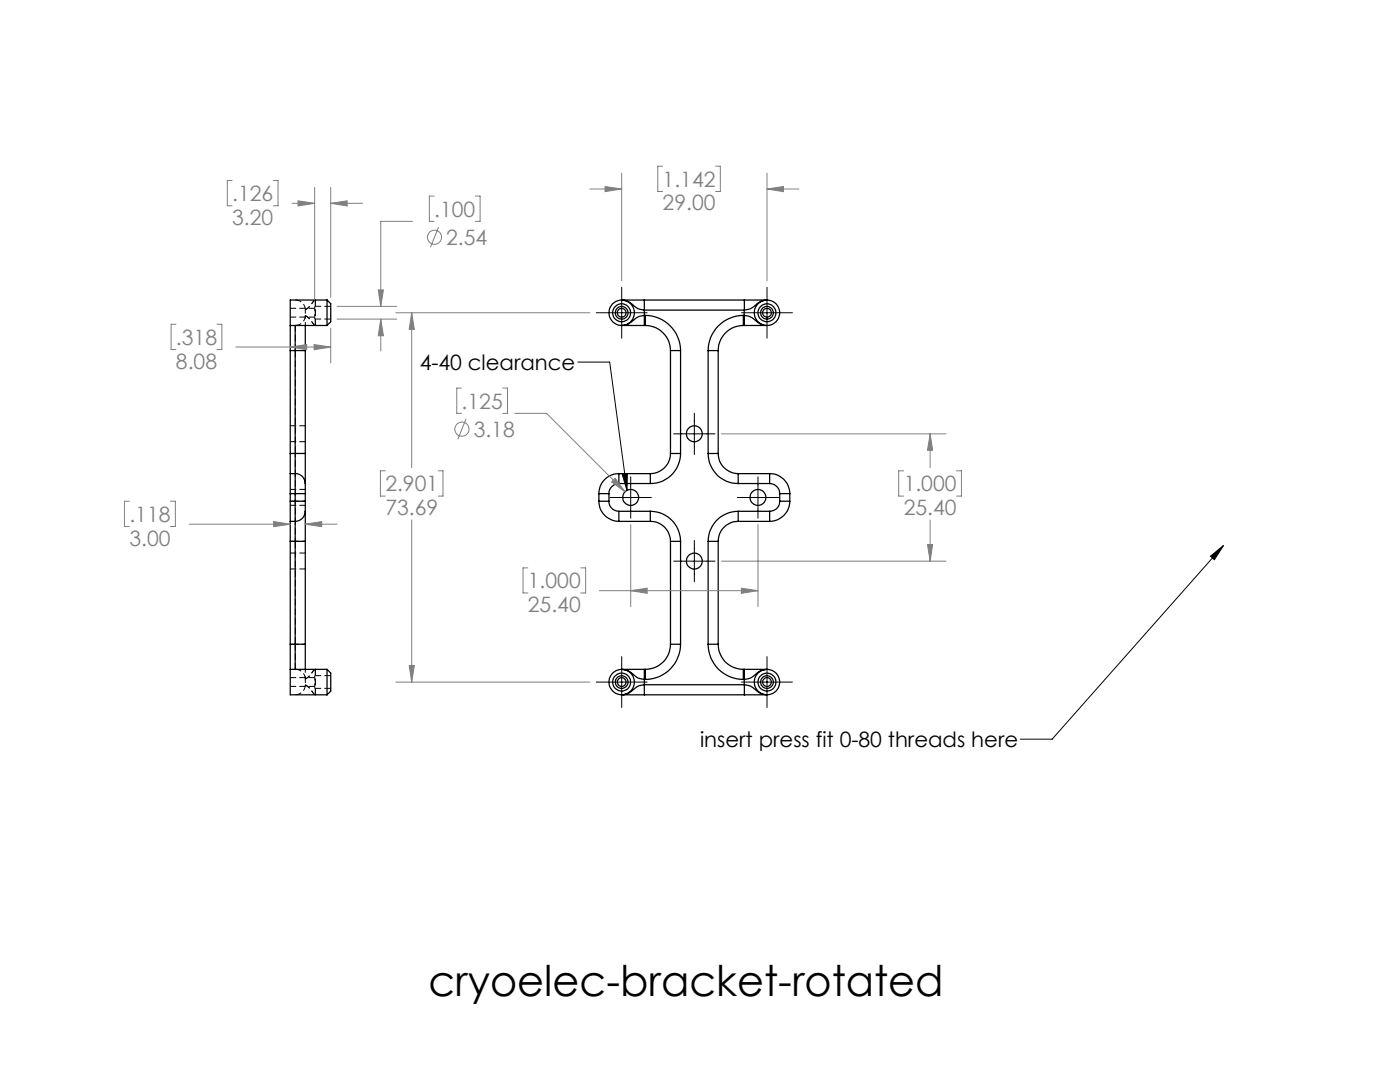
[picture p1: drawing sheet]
<svg xmlns="http://www.w3.org/2000/svg" width="279mm" height="216mm" viewBox="0 0 279 216" stroke-linecap="round" stroke-linejoin="round" font-family="sans-serif">
<g fill="none" stroke="#000" stroke-width=".25">
<path d="M65.3 59.9v5M65.3 59.9h-7.4v5M65.3 59.9l.7 .7v3.6l-.7 .7M128.6 59.9v2M128.6 59.9h-4.5a4.6 4.6 0 0 1 2.9 1.5l.3 .2 1.3 .3M128.6 59.9h20M148.6 59.9v2M148.6 59.9h4.5h-.1M152.8 59.9h-.3a5 5 0 0 0-2.4 1.5l-.6 .3-.9 .2M57.9 64.9v5.1M57.9 64.9h7.4M57.9 70v20.5"/>
<path d="M57.9 70h1M58.9 64.9v5.1M58.9 70h2M58.9 70v20.5M60.9 64.9v5.1M60.9 70v20.5M124.1 64.9h4.5M128.6 62.9v2M128.6 62.9l-1 .2-.9 .6a3.8 3.8 0 0 1-2.6 1.2M128.6 61.9v1M128.6 62.9h.2M128.6 64.9h.2"/>
<path d="M128.6 61.9h20M128.8 62.9v2M128.8 62.9a7.1 7.1 0 0 1 7 7.1M128.8 64.9a5.1 5.1 0 0 1 5 5.1M133.8 70h2M133.8 70v20.5M135.8 70v20.5M141.3 70h2M141.3 70v20.5M143.3 70v20.5M148.3 64.9a5 5 0 0 0-5 5.1M148.3 62.9a7 7 0 0 0-7 7.1"/>
<path d="M148.3 62.9v2M148.3 62.9h.3M148.3 64.9h.3M148.6 62.9v2M148.6 64.9h4.5M148.6 61.9v1M148.6 62.9l.9 .2 1 .6a3.8 3.8 0 0 0 1.8 1.1M57.9 94.5v4M57.9 90.5v4M57.9 94.5h1M57.9 98.5h1M57.9 98.5v1.5"/>
<path d="M57.9 90.5h1M58.9 94.5v4M58.9 98.5h2M58.9 94.5a1.97 1.97 0 0 1 2 2M58.9 90.5v4M58.9 90.5h2M58.9 98.5v1.5M60.9 96.5v2M60.9 90.5v6M60.9 98.5v1.5M119.5 98.5h2M119.5 98.5v1.5"/>
<path d="M121.5 98.5v1.5M123.5 96.5a2.04 2.04 0 0 0-2 2M123.5 94.5a4 4 0 0 0-4 4M123.5 94.5v2M123.5 96.5h6.3M123.5 94.5h6.3M129.8 94.5v2M133.8 90.5a4 4 0 0 1-4 4M133.8 90.5h2M135.8 90.5a6 6 0 0 1-6 6M141.3 90.5a6 6 0 0 0 6 6M141.3 90.5h2"/>
<path d="M143.3 90.5a4 4 0 0 0 4 4M147.3 94.5v2M147.3 96.5h6.3M147.3 94.5h6.3M153.6 94.5a4 4 0 0 1 4 4M153.6 96.5a2.03 2.03 0 0 1 2 2M153.6 94.5v2M155.6 98.5h2M155.6 98.5v1.5M157.6 98.5v1.5M57.9 100v4M57.9 104v4"/>
<path d="M57.9 104h1M57.9 100h1M57.9 108v20.6M57.9 108h1M58.9 100v4M58.9 100h2M58.9 104v4M58.9 108h2M58.9 108v20.6M60.9 100v2M60.9 102a2.02 2.02 0 0 1-2 2M60.9 102v6"/>
<path d="M60.9 108v20.6M119.5 100a4 4 0 0 0 4 4M119.5 100h2M121.5 100a1.97 1.97 0 0 0 2 2M123.5 102v2M123.5 104h6.3M123.5 102h6.3M129.8 102a6.1 6.1 0 0 1 6 6M129.8 104a4 4 0 0 1 4 4M129.8 102v2M133.8 108h2M133.8 108v20.6"/>
<path d="M135.8 108v20.6M141.3 108h2M141.3 108v20.6M143.3 108v20.6M147.3 102v2M147.3 104a4 4 0 0 0-4 4M147.3 102a6 6 0 0 0-6 6M147.3 104h6.3M147.3 102h6.3M153.6 102v2M155.6 100h2M155.6 100a1.97 1.97 0 0 1-2 2"/>
<path d="M157.6 100a4 4 0 0 1-4 4M57.9 133.6v5h7.4M57.9 128.6v5M57.9 133.6h7.4M57.9 128.6h1M58.9 128.6v5M58.9 128.6h2M60.9 128.6v5M65.3 133.6v5M65.3 133.6l.7 .7v3.6l-.7 .7M124.1 138.6h4.5M128.6 133.6v2"/>
<path d="M128.6 133.6h-4.5a4.2 4.2 0 0 1 2.9 1.5l.3 .2 1.3 .3M128.6 136.6v2M128.6 135.6v1M128.6 136.6l-1.3 .3-.6 .5a3.9 3.9 0 0 1-2.3 1.2M128.6 135.6h.2M128.6 133.6h.2M128.6 136.6h20M128.6 138.6h20M128.8 133.6v2M133.8 128.6h2M133.8 128.6a5 5 0 0 1-5 5M135.8 128.6a7 7 0 0 1-7 7"/>
<path d="M141.3 128.6h2M141.3 128.6a7 7 0 0 0 7 7M143.3 128.6a4.9 4.9 0 0 0 5 5M148.3 133.6v2M148.3 135.6h.3M148.3 133.6h.3M148.6 133.6v2M148.6 133.6h4.5h-.1M148.6 136.6v2M148.6 138.6h4.5M148.6 135.6v1M148.6 136.6l1.2 .3 .7 .5a3.8 3.8 0 0 0 1.8 1.1"/>
<path d="M152.8 133.6h-.3a7.3 7.3 0 0 0-2.7 1.7l-1.2 .3"/>
<circle cx="124.1" cy="62.4" r="1.79"/>
<circle cx="124.1" cy="62.4" r="2.54"/>
<circle cx="124.1" cy="62.4" r="1.26"/>
<circle cx="124.1" cy="62.4" r=".87"/>
<circle cx="153.1" cy="62.4" r="1.79"/>
<circle cx="153.1" cy="62.4" r="2.54"/>
<circle cx="153.1" cy="62.4" r="1.26"/>
<circle cx="153.1" cy="62.4" r=".87"/>
<circle cx="125.9" cy="99.3" r="1.59"/>
<circle cx="138.6" cy="86.6" r="1.59"/>
<circle cx="151.3" cy="99.3" r="1.59"/>
<circle cx="138.6" cy="112" r="1.59"/>
<circle cx="124.1" cy="136.1" r="1.8"/>
<circle cx="124.1" cy="136.1" r="2.54"/>
<circle cx="124.1" cy="136.1" r=".87"/>
<circle cx="124.1" cy="136.1" r="1.26"/>
<circle cx="153.1" cy="136.1" r="1.8"/>
<circle cx="153.1" cy="136.1" r="2.54"/>
<circle cx="153.1" cy="136.1" r=".87"/>
<circle cx="153.1" cy="136.1" r="1.26"/>
</g>
<g fill="none" stroke="#000" stroke-width=".2" stroke-dasharray="1.3 .6" stroke-linecap="butt">
<path d="M62.9 59.9v5M58.9 64.9v5M60.9 61.9a2 2 0 0 0-2-2M60.9 62.9a2 2 0 0 1-2 2M62.8 63.7h3.2M62.9 64.9v-5M66 61.1h-3.2M58.9 138.6a2 2 0 0 0 2-2M58.9 128.5v5M60.9 135.5a2 2 0 0 0-2-2M62.8 137.4h3.2M62.9 138.6v-5.1"/>
<path d="M62.9 133.5v5.1M66 134.8h-3.2"/>
</g>
<path d="M62.8 61.1v2.6M62.8 134.8v2.6" fill="none" stroke="#000" stroke-width=".2" stroke-dasharray="1.3 .6" stroke-dashoffset=".3" stroke-linecap="butt"/>
<path d="M62.9 59.9l-.3 .2-.8 1-.9 .8M60.9 61.9l.9-.8 .8-1 .3-.2M60.9 62.9l.9 .7 .8 1.1 .3 .2M62.9 64.9l-.3-.2-.8-1.1-.9-.7M60.9 135.5l.9-.7 .8-1 .3-.3M60.9 136.6l.9 .7 .8 1.1 .3 .2M62.9 138.6l-.3-.2-.8-1.1-.9-.7M62.9 133.5l-.3 .3-.8 1-.9 .7" fill="none" stroke="#000" stroke-width=".2" stroke-dasharray="1.3 .6" stroke-dashoffset=".2" stroke-linecap="butt"/>
<path d="M57.9 69.9h1M60.9 61.9v1M57.9 98.5h1M58.9 90.5v4M58.9 90.5h-1M58.9 94.5v4M57.9 108h1M58.9 104v4M58.9 100v4M58.9 100h-1M58.9 128.5h-1M60.9 135.5v1.1" fill="none" stroke="#000" stroke-width=".2" stroke-dasharray="1.3 .6" stroke-dashoffset=".5" stroke-linecap="butt"/>
<path d="M58.9 69.9h2M60.9 62.9v2M58.9 90.5h2M58.9 98.5h2M58.9 108h2M58.9 100h2M58.9 128.5h2M60.9 133.6v1.9" fill="none" stroke="#000" stroke-width=".2" stroke-dasharray="1.3 .6" stroke-dashoffset=".6" stroke-linecap="butt"/>
<path d="M58.9 69.9v20.6M58.9 108v20.5" fill="none" stroke="#000" stroke-width=".2" stroke-dasharray="1.3 .6" stroke-dashoffset="-.1" stroke-linecap="butt"/>
<path d="M58.9 98.5v1.5" fill="none" stroke="#000" stroke-width=".2" stroke-dasharray="1.3 .6" stroke-dashoffset=".8" stroke-linecap="butt"/>
<path d="M57.9 63.3h4.9M62.8 61.5h-4.9M57.9 88.1h3M60.9 97.7h-3M60.9 85h-3M57.9 100.8h3M57.9 113.5h3M60.9 110.4h-3M57.9 137h4.9M62.8 135.2h-4.9" fill="none" stroke="#000" stroke-width=".2" stroke-dasharray="1.3 .6" stroke-dashoffset=".1" stroke-linecap="butt"/>
<g fill="none" stroke="#808080" stroke-width=".2">
<path d="M46.3 36h-.9v5.1h.9M54.5 36h1v5.1h-1M62.8 37.4v22.5M66 37.4v21.9M86.6 39.1h-.9v5.1h.9M94.9 39.1h.9v5.1h-.9M117.7 37.7h6.4M120.8 37.2l3.3 .5-3.3 .5zM124.1 34.5v21.6M132.2 33.2h-.9v5h.9M142.8 33.2h1v5h-1M153.1 34.5v21.6"/>
<path d="M153.1 37.7h6.3M153.1 37.7l3.3-.5v1zM58.3 40.6h4.5M59.5 40.1l3.3 .5-3.3 .5zM66 40.6h6.4M66 40.6l3.3-.5v1zM75.5 57.9h1l-.5 3.2zM82.3 44.2h-6.3v16.9M87.5 45.3l-1.6 4.1M35.1 64.7h-1v5h1M43.3 64.7h1v5h-1M47.1 69.3h18.9"/>
<path d="M57.9 69.3l3.3-.5v1zM62.7 68.8l3.3 .5-3.3 .5zM66 65.5v6.9M67.3 61.1h11.9M67.3 63.7h11.9M76 63.7v6.3M76 63.7l.5 3.3h-1zM79 62.4h38.7M82.2 62.4v30.9M82.2 62.4l.5 3.3h-1zM92.1 77.4h-.9v5.1h.9M100.3 77.4h1v5.1h-1"/>
<path d="M76.9 93.9h-1v5.1h1M87.5 93.9h.9v5.1h-.9M93 83.6l-1.6 4.1M102.7 82.5h6.4l15.6 15.6M122.8 95.4l1.9 2.7-2.6-1.9zM144 86.6h44.8M180.3 93.9h-.9v5.1h.9M185.6 86.6v6.7M185.6 86.6l.5 3.3h-1zM190.9 93.9h1v5.1h-1M25.8 100h-1v5.1h1M34 100h1v5.1h-1"/>
<path d="M37.8 104.6h20.1M54.6 104.1l3.3 .5-3.3 .5zM60.9 104.6h6.4M60.9 104.6l3.3-.5v1zM82.2 103.8v32.3M105.3 113.3h-.9v5h.9M115.9 113.3h1v5h-1M119.6 117.9h31.7M125.9 104.7v16.3M125.9 117.9l3.3-.5v1zM144 112h44.8M148 117.4l3.3 .5-3.3 .5z"/>
<path d="M151.3 104.7v16.3M185.1 108.7h1l-.5 3.3zM185.6 103.8v8.2M79 136.1h38.7M81.7 132.8h1l-.5 3.3z"/>
<circle cx="86.7" cy="47.4" r="1.41"/>
<circle cx="92.2" cy="85.6" r="1.41"/>
</g>
<g fill="none" stroke="#000" stroke-width=".2">
<path d="M124.1 57.3v10.2M153.1 57.3v10.2M115.3 72.2h6.4l3.4 25.7M119 62.4h10.2M148 62.4h10.2M121.7 99.3h8.3M124.2 94.7l1-.2-.1 3.4zM125.9 95.1v8.3M134.4 86.6h8.3M138.6 82.4v8.3M147.1 99.3h8.3M151.3 95.1v8.3"/>
<path d="M134.4 112h8.3M138.6 107.8v8.3M241.6 111l2.6-2.1-1.8 2.8zM244.2 108.9l-34.2 38.6h-6.4M119 136.1h10.2M124.1 131v10.2M148 136.1h10.2M153.1 131v10.2"/>
</g>
<path d="M124.2 94.7l1-.2-.1 3.4zM241.6 111l2.6-2.1-1.8 2.8z" fill="#000"/>
<path d="M120.8 37.2l3.3 .5-3.3 .5zM153.1 37.7l3.3-.5v1zM82.2 62.4l.5 3.3h-1zM81.7 132.8h1l-.5 3.3zM185.6 86.6l.5 3.3h-1zM185.1 108.7h1l-.5 3.3zM148 117.4l3.3 .5-3.3 .5zM125.9 117.9l3.3-.5v1zM122.8 95.4l-.7 .8 2.6 1.9zM59.5 40.1l3.3 .5-3.3 .5zM66 40.6l3.3-.5v1zM75.5 57.9h1l-.5 3.2zM76 63.7l.5 3.3h-1zM62.7 68.8l3.3 .5-3.3 .5zM57.9 69.3l3.3-.5v1zM60.9 104.6l3.3-.5v1zM54.6 104.1l3.3 .5-3.3 .5z" fill="#808080"/>
<text font-size="8.5" x="85.5" y="198.7">cryoelec-bracket-rotated</text>
<g font-size="4.2" fill="#808080">
<text x="46.3" y="40.1">.126</text>
<text x="132.2" y="37.3">1.142</text>
<text x="46.3" y="44.9">3.20</text>
<text x="86.7" y="43.2">.100</text>
<text x="132.2" y="42">29.00</text>
<text x="89.1" y="48.9">2.54</text>
<text x="35.1" y="68.8">.318</text>
<text x="35.1" y="73.5">8.08</text>
<text x="92.1" y="81.5">.125</text>
<text x="94.5" y="87.2">3.18</text>
<text x="76.9" y="98">2.901</text>
<text x="180.4" y="98">1.000</text>
<text x="25.8" y="104.1">.118</text>
<text x="76.9" y="102.8">73.69</text>
<text x="180.4" y="102.8">25.40</text>
<text x="25.8" y="108.9">3.00</text>
<text x="105.4" y="117.4">1.000</text>
<text x="105.4" y="122.2">25.40</text>
</g>
<g font-size="4.2">
<text x="83.8" y="73.8">4-40 clearance</text>
<text x="139.7" y="149">insert press fit 0-80 threads here</text>
</g>
</svg>
